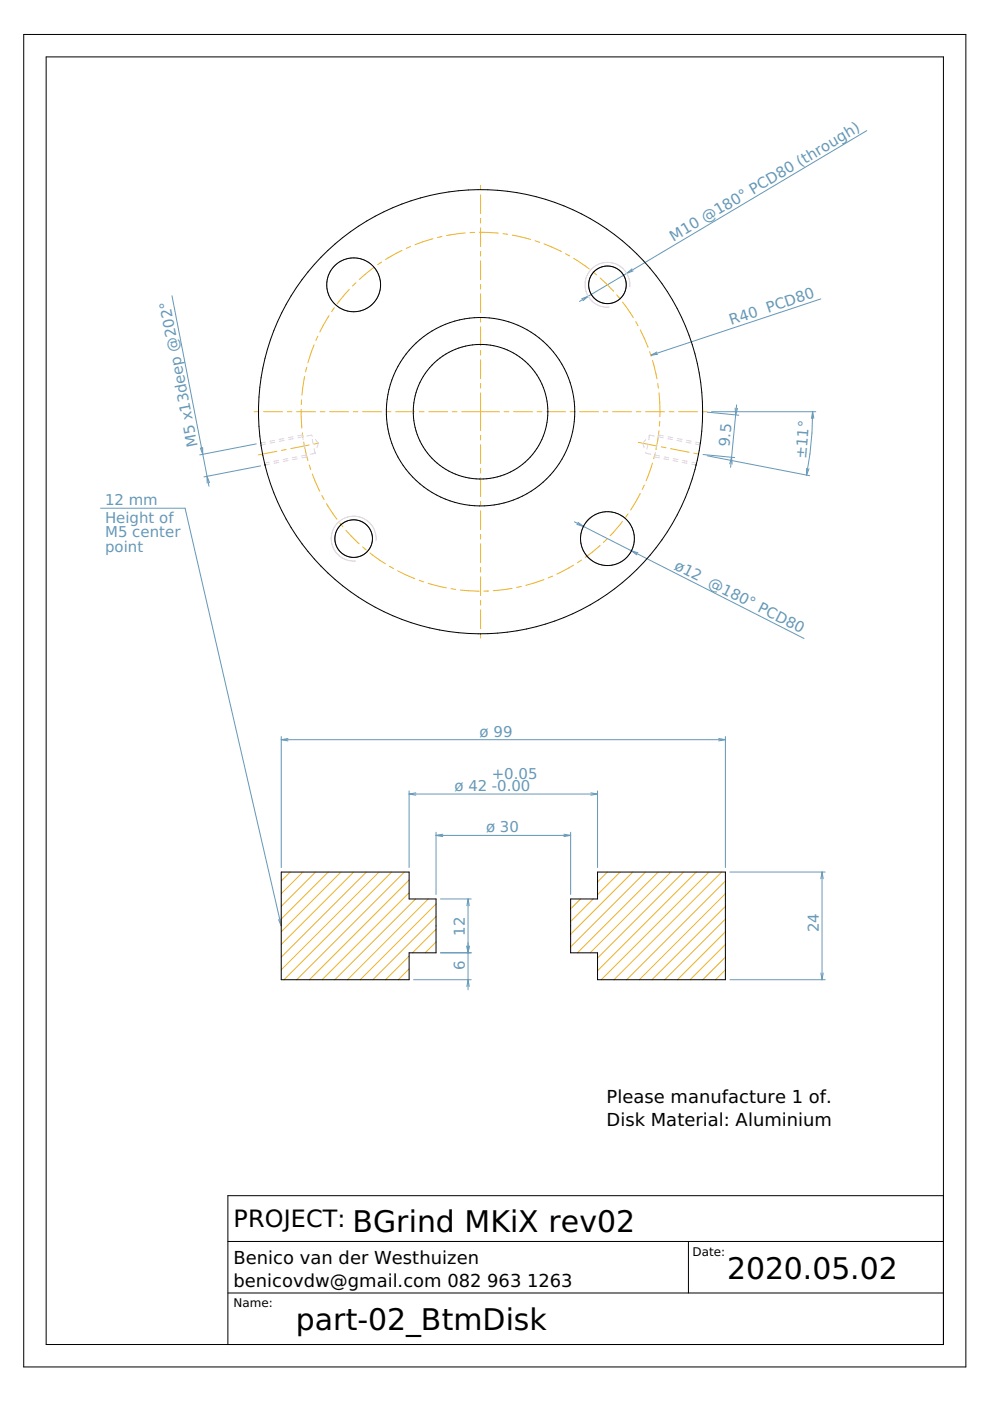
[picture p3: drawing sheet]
<svg xmlns="http://www.w3.org/2000/svg" width="210mm" height="297mm" viewBox="0 0 210 297" stroke-linecap="round" stroke-linejoin="round" font-family="sans-serif">
<g fill="none" stroke="#6498b8" stroke-width=".21">
<path d="M183.8 27.7l-50.9 30.3M132.9 58l-10 5.9M134 57l-1.1 1M134.2 57.4l-1.3 .6M36.5 62.7l6.5 33.6M123.4 63.3l1.3-.5-1.1 1M139.3 74.6l-1.3 .7M139.4 75.1l-1.4 .2M174 63.4l-36 11.9M42.5 95l.5 1.3M43 94.9v1.4M43 96.3l1.3 6.8"/>
<path d="M54.3 94.1l-12 2.3M55.2 98.8l-12 2.3M149.1 96.4l6.7 .6M149.9 87.4l6.7 .6M149.9 96.6l21.8 4.3M150.9 87.3h22.1M154.7 98.3l.4-1.3 .1 1.4M155.9 86.5l.1 1.5 .4-1.4M156.2 85.8l-1.3 13.3M171 99.3v1.4M171.5 99.4l-.5 1.3M172.3 87.3l-.1 4.5-.5 4.5-.7 4.4"/>
<path d="M172.3 87.3l.3 1.4M172.3 87.3l-.3 1.4M21.3 107.8h17.9l20.4 88.5M44.4 102.3l-.5-1.3v1.4M121.8 110.6l12.1 6.2M122.5 110.7l1.2 .9-1.4-.4M133.9 116.8l36.6 18.6M133.9 116.8l1.4 .4M133.9 116.8l1.1 .9M59.6 156.2v27.7M59.6 156.8h94.2M59.6 156.8l1.5 .3"/>
<path d="M61.1 156.6l-1.5 .2M152.4 156.6l1.4 .2M153.8 156.2v27.7M153.8 156.8l-1.4 .3M86.7 167.7v16.2M86.7 168.3h40M86.7 168.3l1.5 .3M88.2 168.1l-1.5 .2M92.4 176.5v13.1M92.4 177.1h28.6M92.4 177.1l1.5 .3M93.9 176.9l-1.5 .2"/>
<path d="M119.6 176.9l1.4 .2M121 176.5v13.1M121 177.1l-1.4 .3M125.3 168.1l1.4 .2M126.7 167.7v16.2M126.7 168.3l-1.4 .3M59.1 195l.5 1.3M59.6 194.9v1.4M93.4 190.6h6.5M99.2 190.6v19.3M99.2 190.6l.3 1.4M99.2 190.6l-.2 1.4"/>
<path d="M154.8 184.9h20.2M174.3 184.9v22.8M174.3 184.9l.2 1.4M174.3 184.9l-.3 1.4M87.7 207.7h12.2M93.4 202h6.5M99 200.6l.2 1.4 .3-1.4M99 209.1l.2-1.4 .3 1.4M154.8 207.7h20.2M174 206.3l.3 1.4M174.5 206.3l-.2 1.4"/>
</g>
<g fill="none" stroke="#ecb42c" stroke-width=".21">
<path d="M101.9 39.3v1M75.4 59.9l-.7 .7M79.3 56.7l-3.1 2.6M80.9 55.6l-.8 .5M85.2 53.1l-3.5 1.9M87.1 52.3l-1 .4M91.8 50.6l-3.8 1.3M93.7 50.1l-1 .3M98.7 49.4l-4 .5M100.7 49.3h-1M101.6 49.3l4 .1M101.9 41.3v4"/>
<path d="M101.9 46.3v1M101.9 48.3v4M101.9 53.3v1M101.9 55.3v4M106.6 49.6l1 .1M108.6 49.9l3.9 .9M113.5 51.1l.9 .3M115.4 51.7l3.6 1.6M119.9 53.8l.9 .5M121.6 54.8l3.3 2.2M125.7 57.6l.8 .7M127.3 58.9l2.8 2.9"/>
<path d="M64.6 79.8l-.6 4M65 77.9l-.2 .9M66.6 73.1l-1.3 3.8M67.4 71.3l-.4 .9M69.8 66.9l-2 3.5M70.9 65.2l-.6 .9M74 61.4l-2.5 3M101.9 60.3v1M101.9 62.3v4M101.9 67.3v1M101.9 69.3v4M101.9 74.3v1"/>
<path d="M101.9 76.3v4M130.7 62.5l.7 .8M132 64.1l2.3 3.2M134.8 68.2l.5 .9M135.8 70l1.6 3.6M137.7 74.5l.4 1M138.3 76.4l1 3.9M53.9 87.3h1M55.9 87.3h4M58.7 95.7l-3.9 .8M60.7 95.3l-1 .2M60.9 87.3h1"/>
<path d="M62.9 87.3h4M63.9 86.8l.1 4M63.9 84.8v1M64.1 91.8l.1 1M64.4 93.7l.9 3.9M65.6 98.6l.3 .9M65.6 94.4l-4 .7M67.5 94l-.9 .2M67.9 87.3h1M69.9 87.3h4M74.9 87.3h1M76.9 87.3h4"/>
<path d="M81.9 87.3h1M83.9 87.3h4M88.9 87.3h1M90.9 87.3h4M95.9 87.3h1M97.9 87.3h8M101.9 81.3v1M101.9 83.3v8M101.9 92.3v1M101.9 94.3v4M101.9 99.3v1M106.9 87.3h1"/>
<path d="M108.9 87.3h4M113.9 87.3h1M115.9 87.3h4M120.9 87.3h1M122.9 87.3h4M127.9 87.3h1M129.9 87.3h4M134.9 87.3h1M135.3 93.8l3.9 .8M136.9 87.3h4M138.3 98.2l-1.3 3.7M138.6 97.2h.1"/>
<path d="M138.9 96.2l-.3 1M139.1 95.3h.1M139.5 81.3l.1 1M139.7 91.3l-.6 4M139.7 83.3l.2 5M139.9 89.3l-.1 1M140.2 94.7l1 .2M141.9 87.3h1M142.2 95.1l3.9 .8M143.9 87.3h4M147.1 96.1l1 .2M148.9 87.3h1"/>
<path d="M66.2 100.5l1.6 3.7M68.3 105l.4 .9M69.2 106.8l2.3 3.3M72.1 110.9l.6 .8M73.3 112.4l2.8 2.9M76.9 116l.7 .6M78.4 117.2l3.3 2.3M101.9 101.3v4M101.9 106.3v1M101.9 108.3v4M101.9 113.3v1M101.9 115.3v4"/>
<path d="M121.6 119.8l-3.5 1.9M123.3 118.7l-.9 .6M127.2 115.7l-3.1 2.5M128.7 114.3l-.8 .7M132 110.6l-2.6 3M133.2 108.9l-.6 .9M135.7 104.7l-2 3.4M135.7 104.7h.1M136.6 102.9l-.4 .9M136.6 102.9h.1M82.6 120.1l.8 .4M84.3 121l3.6 1.7"/>
<path d="M88.9 123l.9 .4M90.8 123.7l3.9 .9M95.6 124.8l1 .2M97.6 125.1l4 .2M101.9 120.3v1M101.9 122.3v4M101.9 127.3v1M101.9 129.3v4M101.9 134.3v1M103.6 125.3h-1M108.6 124.7l-4 .5M110.5 124.3l-.9 .3"/>
<path d="M115.3 122.9l-3.8 1.2M117.2 122.1l-1 .4M61.5 184.9l-1.9 1.9M64.2 184.9l-4.6 4.6M66.9 184.9l-7.3 7.3M69.6 184.9l-10 10M72.3 184.9l-12.7 12.6M75 184.9l-15.4 15.3M77.7 184.9l-18.1 18M80.4 184.9l-20.8 20.7M83.1 184.9l-22.9 22.8M85.7 184.9l-22.8 22.8"/>
<path d="M86.7 186.6l-21.1 21.1M86.7 189.3l-18.4 18.4M88.1 190.6l-17.1 17.1M90.8 190.6l-17.1 17.1M92.4 191.6l-16 16.1M92.4 194.3l-13.3 13.4M92.4 197l-4.9 5M92.4 199.7l-2.3 2.3M123.1 190.6l-2.1 2.1M125.8 190.6l-4.8 4.8M128.8 184.9l-2.1 2.1M131.5 184.9l-4.8 4.8"/>
<path d="M134.2 184.9l-13.2 13.2M136.9 184.9l-15.9 15.9M139.6 184.9l-17.2 17.1M142.2 184.9l-17.1 17.1M144.9 184.9l-18.2 18.2M147.6 184.9l-20.9 20.9M150.3 184.9l-22.8 22.8M153 184.9l-22.8 22.8M153.8 186.8l-20.9 20.9M153.8 189.5l-18.2 18.2M153.8 192.2l-15.6 15.5M153.8 194.9l-12.9 12.8"/>
<path d="M153.8 197.5l-10.2 10.2M86.7 202.7l-5 5M86.7 205.4l-2.3 2.3M153.8 200.2l-7.5 7.5M153.8 202.9l-4.8 4.8M153.8 205.6l-2.1 2.1"/>
</g>
<g fill="none" stroke="#000" stroke-width=".21">
<path d="M5 7.3h199.8v282.5h-199.8zM9.8 12.1h190.2v273h-190.2zM55.3 93.9h.1M56.2 98.6h.1M147.5 98.6h.1M148.5 93.9h.1M59.6 184.9h27.1v5.7h5.7v11.4h-5.7v5.7h-27.1zM121 190.6h5.7v-5.7h27.1v22.8h-27.1v-5.7h-5.7zM200 253.5h-151.7v31.6M48.3 274.1h151.7M48.3 263.2h151.7M146 263.2v10.9"/>
<circle cx="75" cy="60.4" r="5.7"/>
<circle cx="128.8" cy="60.4" r="4"/>
<circle cx="101.9" cy="87.3" r="14.3"/>
<circle cx="101.9" cy="87.3" r="20"/>
<circle cx="101.9" cy="87.3" r="47.1"/>
<circle cx="75" cy="114.2" r="4"/>
<circle cx="128.8" cy="114.2" r="5.7"/>
</g>
<g fill="none" stroke="#e4c8e0" stroke-width=".21">
<path d="M133.5 60.8a4.8 4.8 0 0 0-4.6-5.2 4.8 4.8 0 0 0-4.9 4.9 4.8 4.8 0 0 0 5.2 4.6M56.2 93.7l-.9 .2M56.3 94.1l-1 .2M57.1 98l-1 .2M57.1 98.4l-.9 .2M58.2 93.4l-1 .2M58.3 93.8l-1 .2M59 97.6l-1 .2M59.1 98l-1 .2M60.2 93l-1 .2M60.2 93.4l-.9 .2M61 97.2l-1 .2"/>
<path d="M61.1 97.6l-1 .2M62.1 92.6l-1 .2M62.2 93l-1 .2M63 96.9l-1 .2M63 97.3l-1 .2M63.1 92.4l1-.2 .2 1M64.2 92.6l-1 .2M64.5 94.2l.2 1M64.8 96.1l.2 .8-1 .2M64.9 96.5l-1 .2M65 92.4l1-.1 .2 .2M66.2 93.2l.2 1"/>
<path d="M66.6 95.1l.2 1M66.8 96.1l-1 .2M66.9 93.2l.6 .8-.3 .9M66.9 95.9l-.1 .2M136.9 95.9l.1 .2 1 .2M136.9 93.2l-.6 .8 .3 .9M137.4 94.2l-.2 1M137.7 92.3l1 .1M137.7 92.3l-.1 .2M137.7 92.3l-.1 .9M138.9 96.5l.9 .2M139 95.9l-.2 1 1 .2"/>
<path d="M139.4 93.9l-.2 1M139.6 92.6l1 .2M140.7 92.4l-1-.2-.2 .8M140.7 97.3l1 .2M140.8 96.9l1 .2M141.6 93l1 .2M141.7 92.6l.9 .2M142.7 97.6l1 .2M142.8 97.2l1 .2M143.5 93.4l1 .2M143.6 93l1 .2M144.7 98l1 .2"/>
<path d="M144.7 97.6l1 .2M145.5 93.8l1 .2M145.6 93.4l1 .2M146.6 98.4l.9 .2M146.7 98l1 .2M147.5 94.1l.9 .2M147.5 93.7l1 .2M79.7 114.6a4.8 4.8 0 0 0-4.6-5.2 4.8 4.8 0 0 0-4.9 4.9 4.8 4.8 0 0 0 5.2 4.6"/>
</g>
<g font-size="6.3">
<text x="74.7" y="261.2">BGrind MKiX rev02</text>
<text x="154.2" y="271.3">2020.05.02</text>
<text x="62.7" y="281.9">part-02_BtmDisk</text>
</g>
<text font-size="5.1" x="49.5" y="260.2">PROJECT:</text>
<g font-size="3.8">
<text x="128.6" y="233.9">Please manufacture 1 of.</text>
<text x="128.6" y="238.8">Disk Material: Aluminium</text>
<text x="49.5" y="268">Benico van der Westhuizen</text>
<text x="49.5" y="272.9">benicovdw@gmail.com 082</text>
<text x="103.3" y="272.9">963</text>
<text x="111.8" y="272.9">1263</text>
</g>
<g font-size="3.2" fill="#6498b8">
<text x="142.8" y="51.3" transform="rotate(-31 142.8 51.3)">M10 @180° PCD80 (through)</text>
<text x="155" y="69" transform="rotate(-18 155 69)">R40 PCD80</text>
<text x="42" y="94.6" transform="rotate(-101 42 94.6)">M5 x13de p @202°</text>
<text x="154.6" y="94.9" transform="rotate(-85 154.6 94.9)">9.5</text>
<text x="170.9" y="97.4" transform="rotate(-85 170.9 97.4)">±11°</text>
<text x="22.3" y="107.1">12 mm</text>
<text x="22.3" y="110.8">Height of</text>
<text x="22.3" y="113.9">M5 center</text>
<text x="22.3" y="117">point</text>
<text x="142.8" y="120.6" transform="rotate(27 142.8 120.6)">ø12 @180° PCD80</text>
<text x="101.7" y="156.2">ø 99</text>
<text x="96.4" y="167.7">ø 42 -0.00</text>
<text x="104.3" y="165.1">+0.05</text>
<text x="103" y="176.5">ø 30</text>
<text x="173.6" y="197.7" transform="rotate(-90 173.6 197.7)">24</text>
<text x="98.6" y="198.4" transform="rotate(-90 98.6 198.4)">12</text>
<text x="98.6" y="205.7" transform="rotate(-90 98.6 205.7)">6</text>
</g>
<g font-size="2.5">
<text x="146.8" y="266.3">Date:</text>
<text x="49.5" y="277.1">Name:</text>
</g>
</svg>
